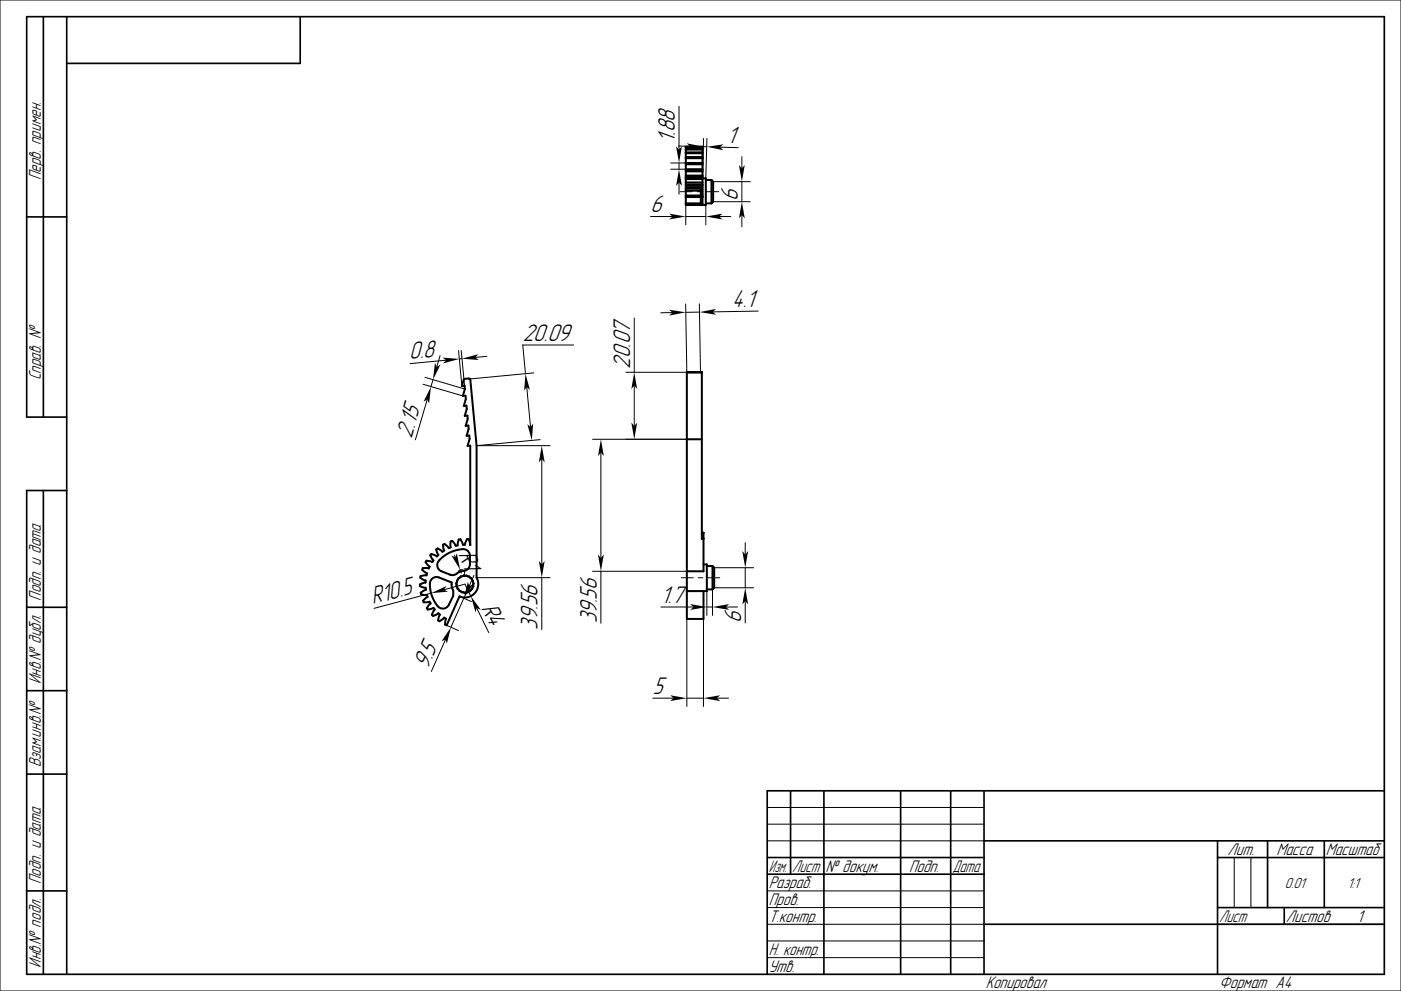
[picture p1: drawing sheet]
<svg xmlns="http://www.w3.org/2000/svg" width="420mm" height="297mm" viewBox="0 0 420 297" stroke-linecap="round" stroke-linejoin="round" font-family="sans-serif">
<g fill="none" stroke="#000" stroke-width=".3">
<path d="M0 0h420v297h-420zM203.6 31.9v12.9M201.1 48.8h4.5M201.1 50.7h4.5M203.4 43.8l3.5 .1M203.6 48.8v1.9M203.6 54.7v3.5M203.9 57.4h3.6M209 57.4h1.4M210.9 44h1M210.9 41.5l-.3 11.9M211.9 57.4h3.6"/>
<path d="M211.9 41.5l-.3 11.9M213.8 54.4h11.1M215.9 44.1l5.4 .2M222.4 46.9v3.5M222.4 54.4v6M195 64.9h6.6M205.6 64.9h6M205.6 61.4v6M211.6 61.4v6M213.8 60.4h11.1M215.6 64.9h3.5M222.4 64.4v3.5"/>
<path d="M190.1 95.3v16.3M201.6 93.7h-3.5M205.5 91.1l.4 20.5h-18.3M209.6 91l.4 20.5M209.7 93.5l-4.1 .1M227.3 93.2l-13.6 .3M126.8 115.2l12 3.5M127.4 113.1l12 3.5M128.1 119.7l-3.6 12.1M129.8 113.8l-.6 2.1M131.9 106.6l-1 3.4M133.7 108l-10.8 1"/>
<path d="M137.5 105.1l1 10.6M138.3 105l1 10.6M138.5 107.5l-.8 .1M146 106.8l-3.5 .3M157.9 116l1.2 12M160 111.8l-19 1.8M172 103.4h-15.3l.8 8.6M190.1 115.6v12.1M161.9 131.8l-19 1.8h22M162.4 137.6v31.5M177.6 131.7h28.3M180.1 135.7v31.5"/>
<path d="M129.2 177.8l-17.1 4.5M133.1 176.7l6.3-1.6 1.7 3.6M136.2 166.4l.3 .7M137.4 171.3a1 1 0 0 1 1.5-.4 1 1 0 0 1 0 1.6M137.8 178.7l3.5 1.6M137.9 170.8l.4 .9M139 179.3l-3.8 8.7M142.1 172.4l-1.4 3.2M142.9 173.1h22M162.4 173.1v15.6M177.6 171.2h28.3M180.1 171.2v15.6"/>
<path d="M204.2 173.2h3.6M209.3 173.2h1.4M211.9 176.7v7.7M212.2 173.2h3.6M213.6 176.7v7.7M214.1 170.2h11.8M214.1 176.2h11.8M223.4 162.7v3.5M223.4 170.2v6M133.6 191.6l-4.3 9.6M133.9 187.4l3.6 1.6M142.9 182.2l3.6 7.4"/>
<path d="M198.1 181.9h9.8M205.9 185.5v26.2M210.9 185.5v26.2M211.9 181.9h1.7M217.6 181.9h3.5M223.4 180.2v6.5M195.7 209.2h6.2M205.9 209.2h5M214.9 209.2h3.5M230 252h65M230 242h65M230 247h65"/>
<path d="M370 257v15M375 257v15M230 277h65M230 267h65M230 272h65M365 277h50M230 282h65M230 287h65"/>
</g>
<g fill="none" stroke="#000" stroke-width=".5">
<path d="M13 5v120M20 5v287M90 5v14h-70M8 65h12M20 125h-12v-120h407v287h-407v-145h12M13 147v145M8 182h12M8 207h12M8 232h12M237 237v25M247 237v55M270 237v55"/>
<path d="M285 237v55M295 237v55M415 237h-185v55M230 257h65M295 252h120M365 257h50M365 252v40M380 252v20M397 252v20M8 267h12M230 262h65M295 277h120"/>
<path d="M365 272h50M385 272v5"/>
</g>
<g fill="none" stroke="#000" stroke-width=".6">
<path d="M205.6 44.1h5M205.6 44.2h5M205.6 44.7h5M205.6 44.8h5M205.6 45.7h5M205.6 45.9h5M205.6 47.1h5M205.6 47.4h5M205.6 50.7h5M205.6 48.8h5M205.6 49.2h5M205.6 59h5"/>
<path d="M205.6 50.9h5M205.6 51.3h5M205.6 52.6h5M205.6 53.1h5M205.6 54.7h5M205.6 53.2h5M205.6 53.7h5M205.6 55.3h5M205.6 55.6h5M205.6 56.1h5M205.6 56.5h4.5v4.4M205.6 58.7h4.5"/>
<path d="M205.6 57.1h4.5M210.1 59h.5M210.1 56.8h.5M210.1 57.4h.5M210.1 58.1h.5M210.6 53.4h1v8h-6v-17.5h5v17h-5M210.6 58.6h-5M211.6 53.9h1.7M213.3 53.9l.5 .5v6l-.5 .5M213.3 53.9v7M211.6 60.9h1.7M139.1 113.6h1.9l1.9 20v39.5a4 4 0 0 1-.6 4.7 4 4 0 0 1-4.5 .9l-3.9 8.7-.5-.2 .3-1.8-.5-.3-1.5 1.1-.4-.3 .6-1.7-.5-.4-1.6 .8-.3-.4 .8-1.5-.4-.5-1.7 .5-.3-.4 1.2-1.4-.3-.6-1.8 .2-.2-.5 1.4-1.1-.2-.6-1.8-.2-.1-.5 1.6-.8-.1-.6-1.7-.5v-.5l1.7-.6v-.6l-1.6-.8 .1-.5 1.8-.3 .1-.6-1.4-1 .2-.5 1.7 .1 .3-.6-1.2-1.3 .2-.5 1.8 .4 .3-.5-.9-1.5 .3-.4 1.7 .8 .4-.5-.6-1.6 .4-.3 1.4 1 .6-.4-.4-1.7 .5-.3 1.2 1.3 .6-.2v-1.8l.5-.2 1 1.5 .6-.1 .3-1.8 .5-.1 .8 1.7h.6l.6-1.7h.5l.5 1.8v-29.8h-.8l.6-2.1-.1-1-.8 .1 .6-2.1-.1-1-.8 .1 .6-2-.1-1h-.8l.6-2-.1-1h-.8l.6-2v-1l-.8 .1 .6-2.1-.1-1-.8 .1z"/>
<path d="M205.9 111.7h4.5M205.9 131.7h4.5M210.4 159.7h.5v11.5h-5M210.4 159.7h.5M129.4 173.5l.9-.5h.9l4.2 1.6v1.1l.5 1.3v1.6l-1.4 2.7a2 2 0 0 1-3.3 .3 8.6 8.6 0 0 1-2-7.8zM131.9 167.7a9.3 9.3 0 0 1 7.7-3l.8 .6 .4 .7 .1 3.1a2.19 2.19 0 0 1-2.5 2.1l-2 1-.7 .2-3.4-1.2a2.04 2.04 0 0 1-.4-3.5zM136.8 175.7h.1M136.9 175.7l.2 .3M137.1 176v.1M137.1 176.1l.6 1M137.7 177.1h.1M138.6 172.7l-1.1 .6-.5 .7-.2 1.7"/>
<path d="M138.6 172.7h.1M138.9 172.5l-.3 .2M139 172.5l.4 .1M139 172.5h-.1M139.4 172.6h.1M139.4 172.6l1.2 .2 .7 .5 .5 1.1M140.9 163.4h.1M141.8 174.4v.1M141.8 174.5l.1 1.2-1 1.4-1.6 .6-1.5-.6M210.9 161.4h-.5v-49.9h-4.5v74h5v-8.3M210.9 169.2h1v8h-6M211.9 169.7h1.7"/>
<path d="M211.9 176.7h1.7M213.6 169.7v7M213.6 169.7l.5 .5v6l-.5 .5"/>
</g>
<g fill="#000">
<path d="M202.7 43.8l.9 1 .8-1-.8 5z" fill-rule="evenodd"/>
<path d="M203.6 50.7l.8 5-.8-1-.9 1z" fill-rule="evenodd"/>
<path d="M205.9 42.9l5 1.1-5.1 .7 1.1-.8z" fill-rule="evenodd"/>
<path d="M211.9 44l5-.7-1 .8 .9 .9z" fill-rule="evenodd"/>
<path d="M221.5 49.4l.9 1 .9-1-.9 5z" fill-rule="evenodd"/>
<path d="M200.6 64l5 .9-5 .9 1-.9z" fill-rule="evenodd"/>
<path d="M211.6 64.9l5-.9-1 .9 1 .9z" fill-rule="evenodd"/>
<path d="M222.4 60.4l.9 5-.9-1-.9 1z" fill-rule="evenodd"/>
<path d="M200.6 92.8l5 .8-5 1 1-.9z" fill-rule="evenodd"/>
<path d="M209.7 93.5l5-.9-1 .9 1 .8z" fill-rule="evenodd"/>
<path d="M130.4 108.7l.5 1.3 1.2-.8-2.3 4.6z" fill-rule="evenodd"/>
<path d="M132.6 107.2l5.1 .4-4.9 1.3 .9-.9z" fill-rule="evenodd"/>
<path d="M138.5 107.5l4.9-1.3-.9 .9 1.1 .8z" fill-rule="evenodd"/>
<path d="M157.5 112l1.4 4.9-1-.9-.8 1.1z" fill-rule="evenodd"/>
<path d="M190.1 111.6l.9 5-.9-1-.8 1z" fill-rule="evenodd"/>
<path d="M129.2 115.9l-.6 5-.5-1.2-1.1 .7z" fill-rule="evenodd"/>
<path d="M158.1 127.1l1 .9 .7-1.1-.4 5.1z" fill-rule="evenodd"/>
<path d="M162.4 133.6l.9 5-.9-1-.9 1z" fill-rule="evenodd"/>
<path d="M180.1 131.7l.9 5-.9-1-.8 1z" fill-rule="evenodd"/>
<path d="M189.3 126.7l.8 1 .9-1-.9 5z" fill-rule="evenodd"/>
<path d="M129.2 177.8l4.6-2.2-.7 1.1 1.2 .6z" fill-rule="evenodd"/>
<path d="M135.3 166.5l1.2 .6 .5-1.3 .9 5z" fill-rule="evenodd"/>
<path d="M140.3 174.4l.4 1.2 1.2-.5-2.9 4.2z" fill-rule="evenodd"/>
<path d="M161.5 168.1l.9 1 .9-1-.9 5z" fill-rule="evenodd"/>
<path d="M179.3 166.2l.8 1 .9-1-.9 5z" fill-rule="evenodd"/>
<path d="M222.5 165.2l.9 1 .9-1-.9 5z" fill-rule="evenodd"/>
<path d="M135.2 188l-1.2 4.9-.4-1.3-1.2 .6z" fill-rule="evenodd"/>
<path d="M141.1 178.7l3 4.1-1.2-.6-.3 1.3z" fill-rule="evenodd"/>
<path d="M206.9 181l5 .9-5 .9 1-.9z" fill-rule="evenodd"/>
<path d="M213.6 181.9l5-.9-1 .9 1 .9z" fill-rule="evenodd"/>
<path d="M223.4 176.2l.9 5-.9-1-.9 1z" fill-rule="evenodd"/>
<path d="M200.9 208.4l5 .8-5 .9 1-.9z" fill-rule="evenodd"/>
<path d="M210.9 209.2l5-.8-1 .8 1 .9z" fill-rule="evenodd"/>
</g>
<g font-size="6.7">
<text x="202.3" y="42.8" transform="rotate(-90 202.3 42.8)">1.88</text>
<text x="217.9" y="42.9" transform="rotate(2 217.9 42.9)">1</text>
<text x="195" y="63.6">6</text>
<text x="221.2" y="60.2" transform="rotate(-90 221.2 60.2)">6</text>
<text x="219.5" y="92.1" transform="rotate(-1 219.5 92.1)">4.1</text>
<text x="122.8" y="107.7" transform="rotate(-5 122.8 107.7)">0.8</text>
<text x="156.7" y="102.1">20.09</text>
<text x="188.9" y="110.6" transform="rotate(-90 188.9 110.6)">20.07</text>
<text x="123.3" y="131.5" transform="rotate(-74 123.3 131.5)">2.15</text>
<text x="137.4" y="165.9" transform="rotate(69 137.4 165.9)">R1</text>
<text x="111.8" y="181.1" transform="rotate(-15 111.8 181.1)">R10.5</text>
<text x="144.2" y="182.1" transform="rotate(64 144.2 182.1)">R4</text>
<text x="198.1" y="180.7">1.7</text>
<text x="161.2" y="188.7" transform="rotate(-90 161.2 188.7)">39.56</text>
<text x="178.9" y="186.8" transform="rotate(-90 178.9 186.8)">39.56</text>
<text x="222.2" y="186.7" transform="rotate(-90 222.2 186.7)">6</text>
<text x="128.2" y="200.7" transform="rotate(-66 128.2 200.7)">9.5</text>
<text x="195.7" y="208">5</text>
</g>
<g font-size="4.7">
<text x="12.2" y="54" transform="rotate(-90 12.2 54)">Перв. примен.</text>
<text x="12.2" y="114" transform="rotate(-90 12.2 114)">Справ. №</text>
<text x="12.2" y="180" transform="rotate(-90 12.2 180)">Подп. и дата</text>
<text x="12.2" y="205" transform="rotate(-90 12.2 205)">Инв.№ дубл.</text>
<text x="12.2" y="230" transform="rotate(-90 12.2 230)">Взам.инв.№</text>
<text x="368" y="256.2">Лит.</text>
<text x="382.7" y="256.2">Масса</text>
<text x="397.5" y="256.2">Масштаб</text>
<text x="230.5" y="261.3">Изм.</text>
<text x="237.5" y="261.3">Лист</text>
<text x="247.5" y="261.3">№ докум.</text>
<text x="272.5" y="261.3">Подп.</text>
<text x="285.5" y="261.3">Дата</text>
<text x="12.2" y="265" transform="rotate(-90 12.2 265)">Подп. и дата</text>
<text x="230.5" y="266.3">Разраб.</text>
<text x="230.5" y="271.3">Пров.</text>
<text x="230.5" y="276.3">Т.контр.</text>
<text x="365.5" y="276.2">Лист</text>
<text x="385.5" y="276.2">Листов</text>
<text x="406.8" y="276.3">1</text>
<text x="230.5" y="286.3">Н. контр.</text>
<text x="12.2" y="290" transform="rotate(-90 12.2 290)">Инв.№ подл.</text>
<text x="230.5" y="291.3">Утв.</text>
<text x="295.5" y="296.3">Копировал</text>
<text x="365.5" y="296.3">Формат A4</text>
</g>
<g font-size="4">
<text x="385.2" y="266">0.01</text>
<text x="404" y="266">1:1</text>
</g>
</svg>
